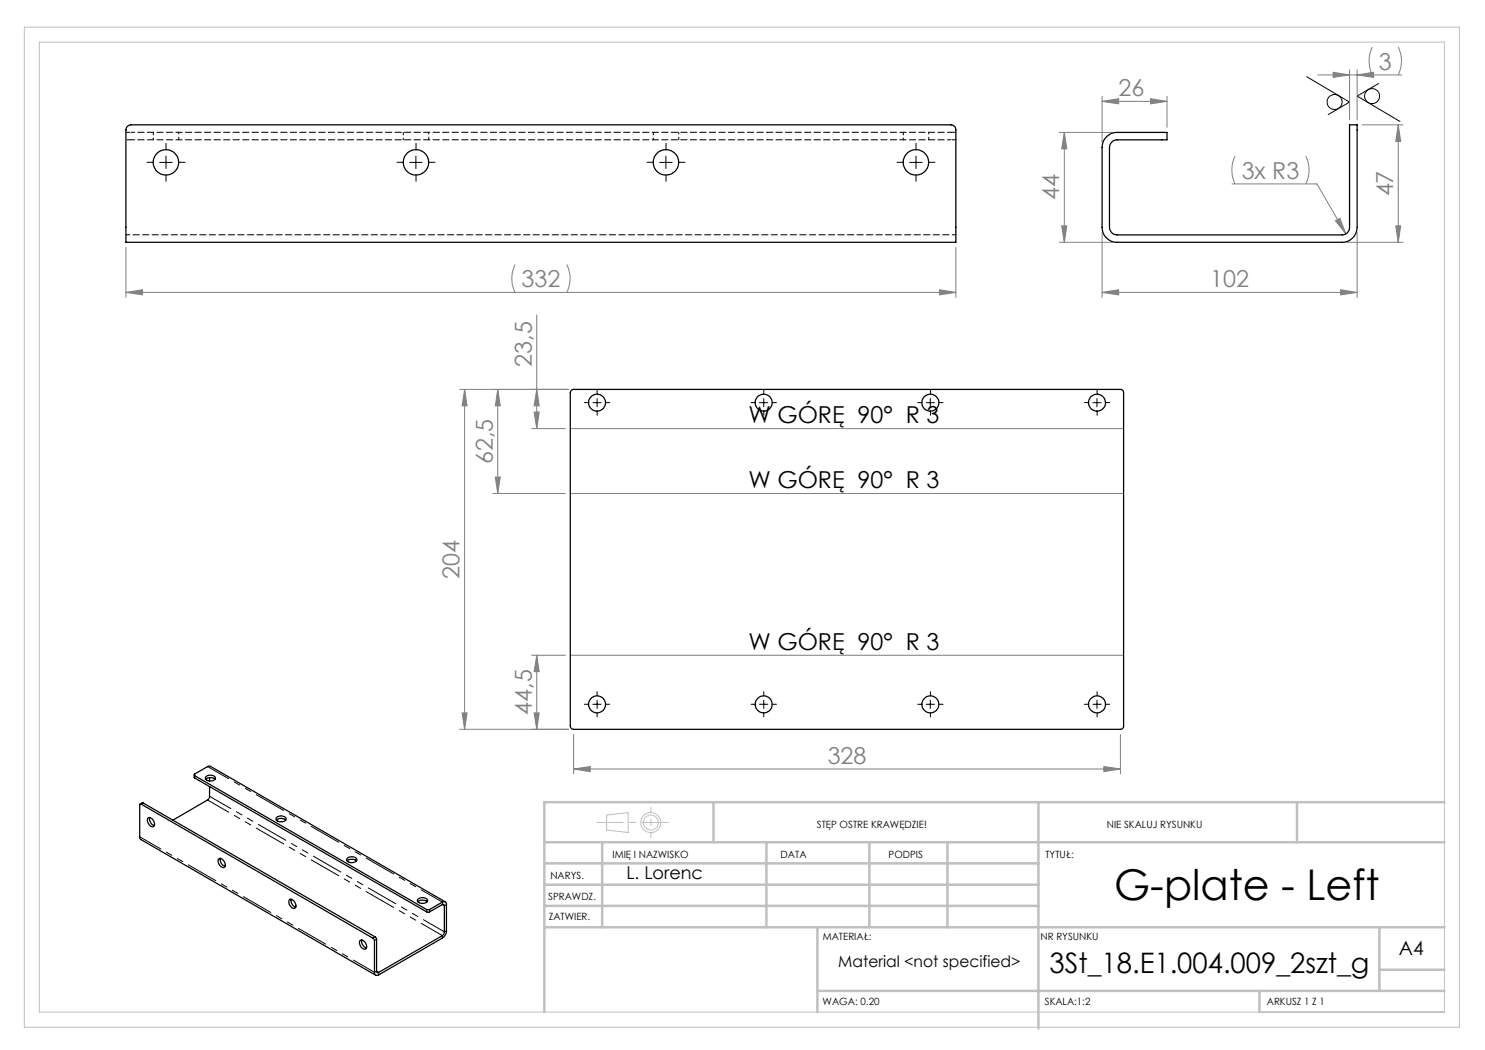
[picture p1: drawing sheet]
<svg xmlns="http://www.w3.org/2000/svg" width="297mm" height="210mm" viewBox="0 0 297 210" stroke-linecap="round" stroke-linejoin="round" font-family="sans-serif">
<g fill="none" stroke="#000" stroke-width=".2">
<path d="M261.3 15.3l8.6 5.1-4.3 2.5M275.7 16.7l-4.3 2.5 8.6 5.1M31.9 32.5h2.5M33.2 31.2v2.5M82 32.5h2.4M83.2 31.2v2.5M131.9 32.5h2.5M133.2 31.2v2.5M181.9 32.5h2.5M183.2 31.2v2.5M119.4 79.7v1.7M152.8 79.7v1.7"/>
<path d="M186.1 79.7v1.7M219.4 79.7v1.7M118.6 80.5h1.6M151.9 80.5h1.7M185.2 80.5h1.7M218.6 80.5h1.6M118.6 140.9h1.6M119.4 140v1.7M151.9 140.9h1.7M152.8 140v1.7M185.2 140.9h1.7M186.1 140v1.7"/>
<path d="M218.6 140.9h1.6M219.4 140v1.7"/>
<circle cx="274.4" cy="19.2" r="1.51"/>
<circle cx="266.9" cy="20.4" r="1.51"/>
</g>
<g fill="none" stroke="#c0c0c0" stroke-width=".2">
<path d="M4.9 5.4h287v200h-287zM7.9 8.4h281v194h-281zM121.3 163l4.3-.5v4l-4.3-.5z"/>
<circle cx="130.2" cy="164.5" r="2"/>
<circle cx="130.2" cy="164.5" r="1.49"/>
</g>
<g fill="none" stroke="#808080" stroke-width=".2">
<path d="M220.4 19.3v9.2M230.1 19.7l3.3 .6-3.3 .5zM233.4 19.3v6.2M263.6 15h16.7M266.6 14.5l3.3 .5-3.3 .5zM269.9 14v10M271.4 14v10M271.4 15l3.3-.5v1zM274.5 9.4a6.4 6.4 0 0 0 0 5.6M279.6 9.4a6.1 6.1 0 0 1 0 5.6M211.8 26.5h10.6M212.9 26.5v22"/>
<path d="M212.9 26.5l.5 3.3h-1.1zM220.4 20.3l3.3-.6v1.1zM220.4 20.3h13M246.4 36.8h17l5.8 10M247 31.2a6.4 6.4 0 0 0 0 5.6M261.2 31.2a6.4 6.4 0 0 1 0 5.6M272.4 25h8.2M279.6 25v23.5M279.6 25l.5 3.3h-.9zM25.2 58.5l3.3-.5v1zM25.2 58.5h166M25.2 49.5v10"/>
<path d="M103 52.9a6.4 6.4 0 0 0 0 5.6M113.3 52.9a6.1 6.1 0 0 1 0 5.6M187.9 58l3.3 .5-3.3 .5zM191.2 49.5v10M211.8 48.5h10.6M212.3 45.2h1.1l-.5 3.3zM220.4 58.5l3.3-.5v1zM220.4 46.5v13M220.4 58.5h51M267.1 44.2l.9-.5 1.2 3.1zM268.1 58l3.3 .5-3.3 .5zM269.4 48.5h11.2"/>
<path d="M271.4 46.5v13M279.2 45.2h.9l-.5 3.3zM91.9 77.9h21.8M92.9 77.9l.5 3.3h-1zM92.9 77.9v68M99.6 77.9l.4 3.3h-.9zM99.6 77.9v20.8M107.4 77.9l.4 3.3h-1zM107.4 63v22.7M98.6 98.7h14.5M99.1 95.4h.9l-.4 3.3zM106.3 85.7h6.8"/>
<path d="M106.8 82.4h1l-.4 3.3zM114.1 98.7h110.6M114.1 85.7h110.6M106.3 131h6.8M107.4 131l.4 3.3h-1zM107.4 131v14.9M114.1 131h110.6M91.9 145.9h21.8M92.4 142.6h1l-.5 3.3zM106.8 142.6h1l-.4 3.3zM114.7 153.8l3.3-.5v1zM114.7 146.9v7.9"/>
<path d="M114.7 153.8h109.4M220.8 153.3l3.3 .5-3.3 .5zM224.1 146.9v7.9"/>
</g>
<g fill="none" stroke="#000" stroke-width=".2" stroke-dasharray="15.2 1.3 1.3 1.3">
<path d="M30.7 32.5h-1.3M33.2 30v-1.3M33.2 35v1.3M35.7 32.5h1.3M80.7 32.5h-1.3M83.2 30v-1.3M83.2 35v1.3M85.7 32.5h1.3M130.7 32.5h-1.3M133.2 30v-1.3M133.2 35v1.3M135.7 32.5h1.3"/>
<path d="M180.7 32.5h-1.3M183.2 30v-1.3M183.2 35v1.3M185.7 32.5h1.3M119.4 78.9v-.9M152.8 78.9v-.9M186.1 78.9v-.9M219.4 78.9v-.9M117.8 80.5h-.9M119.4 82.2v.9M121.1 80.5h.9M151.1 80.5h-.9"/>
<path d="M152.8 82.2v.9M154.4 80.5h.9M184.4 80.5h-.8M186.1 82.2v.9M187.8 80.5h.8M217.8 80.5h-.9M219.4 82.2v.9M221.1 80.5h.9M119.4 139.2v-.9M152.8 139.2v-.9M186.1 139.2v-.9M219.4 139.2v-.9"/>
<path d="M117.8 140.9h-.9M119.4 142.5v.9M121.1 140.9h.9M151.1 140.9h-.9M152.8 142.5v.9M154.4 140.9h.9M184.4 140.9h-.8M186.1 142.5v.9M187.8 140.9h.8M217.8 140.9h-.9M219.4 142.5v.9M221.1 140.9h.9"/>
</g>
<path d="M133.7 164.5h-14.4" fill="none" stroke="#c0c0c0" stroke-width=".2" stroke-dasharray="15.2 1.3 1.3 1.3" stroke-dashoffset="10"/>
<path d="M130.2 161.5v6" fill="none" stroke="#c0c0c0" stroke-width=".2" stroke-dasharray="15.2 1.3 1.3 1.3" stroke-dashoffset="14.1"/>
<g fill="none" stroke="#c0c0c0" stroke-width=".5">
<path d="M108.9 176.9h98.8M108.9 172.7h98.8M108.9 168.4h180M120.4 168.4v17M142.7 160.4v8M153.3 168.4v17M173.9 168.4v17M189.5 168.4v17M207.7 160.4v45.3M259.4 160.4v8M288.9 160.4h-180v42M108.9 181.2h98.8"/>
<path d="M108.9 185.4h180M163.5 198.2h125.4M163.5 185.4v17M251.9 198.2v4.2M275.9 185.4v12.8M275.9 193.9h13"/>
</g>
<g fill="#808080">
<path d="M220.8 153.3l3.3 .5-3.3 .5zM114.7 153.8l3.3-.5v1z"/>
<path d="M266.6 14.5l3.3 .5-3.3 .5zM271.4 15l3.3-.5v1zM267.1 44.2l2.1 2.6-1.2-3.1z"/>
<path d="M220.4 58.5l3.3-.5v1zM268.1 58l3.3 .5-3.3 .5z"/>
<path d="M220.4 20.3l3.3-.6v1.1zM230.1 19.7l3.3 .6-3.3 .5z"/>
<path d="M106.8 142.6h1l-.4 3.3zM107.4 131l.4 3.3h-1z"/>
<path d="M212.3 45.2h1.1l-.5 3.3zM212.9 26.5l.5 3.3h-1.1zM279.2 45.2h.9l-.5 3.3zM279.6 25l.5 3.3h-.9z"/>
<path d="M107.4 77.9l.4 3.3h-1zM106.8 82.4h1l-.4 3.3zM99.6 77.9l.4 3.3h-.9zM99.1 95.4h.9l-.4 3.3zM92.9 77.9l.5 3.3h-1zM92.4 142.6h1l-.5 3.3z"/>
<path d="M25.2 58.5l3.3-.5v1zM187.9 58l3.3 .5-3.3 .5z"/>
</g>
<g fill="none" stroke="#000" stroke-width=".25">
<path d="M25.5 25.3l.7-.3h164a1.02 1.02 0 0 1 1 1v22.5h-166v-22.5zM221.3 27.4a2.73 2.73 0 0 1 2.1-.9h10v1.5h-10a1.57 1.57 0 0 0-1.5 1.5v16a1.57 1.57 0 0 0 1.5 1.5h45a1.51 1.51 0 0 0 1.5-1.5v-20.5h1.5v20.5a3 3 0 0 1-3 3h-45a3 3 0 0 1-3-3v-16a2.73 2.73 0 0 1 .9-2.1zM114.3 78.1l.3-.2h109.5a.61 .61 0 0 1 .6 .7v66.6a.61 .61 0 0 1-.6 .7h-109.4a.66 .66 0 0 1-.6-.7v-66.6zM38.8 155l.1 .6 46.4 26.8h.5l2.6-1.5a.25 .25 0 0 1 .3 0 .25 .25 0 0 1 .2 .3v5.3l-.2 .4-13 7.6a.25 .25 0 0 1-.3 0 .25 .25 0 0 1-.1-.3v-6.3l-.2-.4-46.6-27-.5 .3M41.1 155.4a1.28 1.28 0 0 1 2 .2 1.11 1.11 0 0 1-1 .6 1.11 1.11 0 0 1-1-.6zM41.1 155.8a1.52 1.52 0 0 1 1.9 0M41.9 157.3v2.2l-.3 .5-7 4M41.9 155.5v.7M29.6 163.6a1.19 1.19 0 0 1 1.2 1.7 1.09 1.09 0 0 1-1.3-1.3zM30 163.5a1.43 1.43 0 0 0 .9 1.6M43.8 171.8a1.09 1.09 0 0 1 1.2 1.2 .47 .47 0 0 1-.3 .5 .47 .47 0 0 1-.5-.2 1.22 1.22 0 0 1-.4-1.5zM44.1 171.7a1.5 1.5 0 0 0 .9 1.6"/>
<path d="M55.2 163.6a1.28 1.28 0 0 1 2 .1 1.15 1.15 0 0 1-2 .3zM55.3 164a1.4 1.4 0 0 1 1.8 0M57.9 179.9a1.12 1.12 0 0 1 1.1 .6 1.12 1.12 0 0 1-.1 1.2 1.28 1.28 0 0 1-1-1.8zM58.2 179.8a1.44 1.44 0 0 0 1 1.6M69.4 172.2a1.52 1.52 0 0 1 1.9 0M69.5 171.6a1.16 1.16 0 0 1 1.9 .4 1.17 1.17 0 0 1-2.1-.1zM83.5 179.9a1.29 1.29 0 0 1 2 .1 1.11 1.11 0 0 1-1.7 .5l-.3-.3zM72 188.1a1.15 1.15 0 0 1 1.3 1.5 .85 .85 0 0 1-1.3-.7l-.1-.6zM72.4 188a1.41 1.41 0 0 0 .9 1.6M83.6 180.4a1.36 1.36 0 0 1 1.8 0M89 180.4l-46.9-27.1-.4-.1-2.8 1.7v.2l46.4 26.8h.6l2.5-1.5a.51 .51 0 0 1 .6 0 .51 .51 0 0 1 .3 .5v5.3a1.87 1.87 0 0 1-.9 1.4l-12.7 7.4a.51 .51 0 0 1-.6 0 .51 .51 0 0 1-.2-.5v-6.4l-.2-.4-46.5-26.9-.3 .1v6.7l.2 .2 47 27.2"/>
<circle cx="33.2" cy="32.5" r="2.54"/>
<circle cx="83.2" cy="32.5" r="2.54"/>
<circle cx="133.2" cy="32.5" r="2.55"/>
<circle cx="183.2" cy="32.5" r="2.54"/>
<circle cx="119.4" cy="80.5" r="1.69"/>
<circle cx="152.7" cy="80.5" r="1.69"/>
<circle cx="186.1" cy="80.5" r="1.69"/>
<circle cx="219.4" cy="80.5" r="1.69"/>
<circle cx="119.4" cy="140.9" r="1.7"/>
<circle cx="152.7" cy="140.9" r="1.7"/>
<circle cx="186.1" cy="140.9" r="1.7"/>
<circle cx="219.4" cy="140.9" r="1.69"/>
</g>
<path d="M41.5 153.3l47 27.1M41.5 160l47 27.1M74.9 194.5l-47-27.1M88.9 186.4l-47-27.1" fill="none" stroke="#000" stroke-width=".2" stroke-dasharray="6.3 1.3 1.3 1.3 1.3 1.3" stroke-dashoffset="1.5"/>
<g fill="none" stroke="#000" stroke-width=".2" stroke-dasharray="6.3 1.3 1.3 1.3 1.3 1.3">
<path d="M39 155.1v.5M28.7 160.6l-.5 .2M74.6 187.6l.4-.2M75.3 187.8l-.4 .3M75.3 194.2l-.4 .3M75.3 194.2l.4 .3M75.7 194.9v-.4M85.4 182.4v-.5M85.9 181.9v.5M88.5 180.9l.4 .3M88.5 187.1v.5M88.5 180.9v-.5"/>
<path d="M88.9 181.2l.4-.3M88.9 186.4l.4-.3"/>
</g>
<path d="M25.2 26.5h1M26.2 26.5h164M26.2 28h164M26.2 28h-1M190.2 26.5h1M191.2 28h-1M25.2 47h166" fill="none" stroke="#000" stroke-width=".2" stroke-dasharray="1.3 .6" stroke-dashoffset=".5"/>
<path d="M30.7 26.5v1.5M35.8 28v-1.5M80.7 26.5v1.5M85.8 28v-1.5M130.7 26.5v1.5M135.8 28v-1.5M180.7 26.5v1.5M185.8 28v-1.5" fill="none" stroke="#000" stroke-width=".2" stroke-dasharray="1.3 .6" stroke-dashoffset=".8"/>
<text font-size="8.5" x="222.8" y="179.9">G-plate - Left</text>
<text font-size="5.6" x="209.9" y="194.6">3St_18.E1.004.009_2szt_g</text>
<g font-size="4.7" fill="#808080">
<text x="275.8" y="13.9">3</text>
<text x="223.7" y="19.2">26</text>
<text x="248.3" y="35.7">3x R3</text>
<text x="211.9" y="40" transform="rotate(-90 211.9 40)">44</text>
<text x="278.6" y="39.3" transform="rotate(-90 278.6 39.3)">47</text>
<text x="104.3" y="57.4">332</text>
<text x="242.1" y="57.4">102</text>
<text x="106.3" y="73.3" transform="rotate(-90 106.3 73.3)">23,5</text>
<text x="98.6" y="92.8" transform="rotate(-90 98.6 92.8)">62,5</text>
<text x="91.9" y="115.7" transform="rotate(-90 91.9 115.7)">204</text>
<text x="106.3" y="143" transform="rotate(-90 106.3 143)">44,5</text>
<text x="165.5" y="152.8">328</text>
</g>
<g font-size="4.7">
<text x="149.7" y="84.7">W GÓRĘ 90° R 3</text>
<text x="149.7" y="97.7">W GÓRĘ 90° R 3</text>
<text x="149.7" y="130">W GÓRĘ 90° R 3</text>
</g>
<text font-size="3.9" x="279.8" y="190.9">A4</text>
<text font-size="3.5" x="125.3" y="175.8">L. Lorenc</text>
<text font-size="3.2" x="167.7" y="193.3">Material &lt;not specified&gt;</text>
<g font-size="2">
<text x="163.4" y="165.5">STĘP OSTRE KRAWĘDZIE!</text>
<text x="221.4" y="165.6">NIE SKALUJ RYSUNKU</text>
<text x="122.5" y="171.6">IMIĘ I NAZWISKO</text>
<text x="156.1" y="171.6">DATA</text>
<text x="177.7" y="171.6">PODPIS</text>
<text x="209.1" y="171.6">TYTUŁ:</text>
<text x="110.1" y="175.8">NARYS.</text>
<text x="109.6" y="180">SPRAWDZ.</text>
<text x="109.7" y="184.1">ZATWIER.</text>
<text x="164.5" y="187.9">MATERIAŁ:</text>
<text x="208.1" y="188.1">NR RYSUNKU</text>
<text x="164.5" y="201">WAGA: 0.20</text>
<text x="209" y="201">SKALA:1:2</text>
<text x="253.4" y="201">ARKUSZ 1 Z 1</text>
</g>
</svg>
